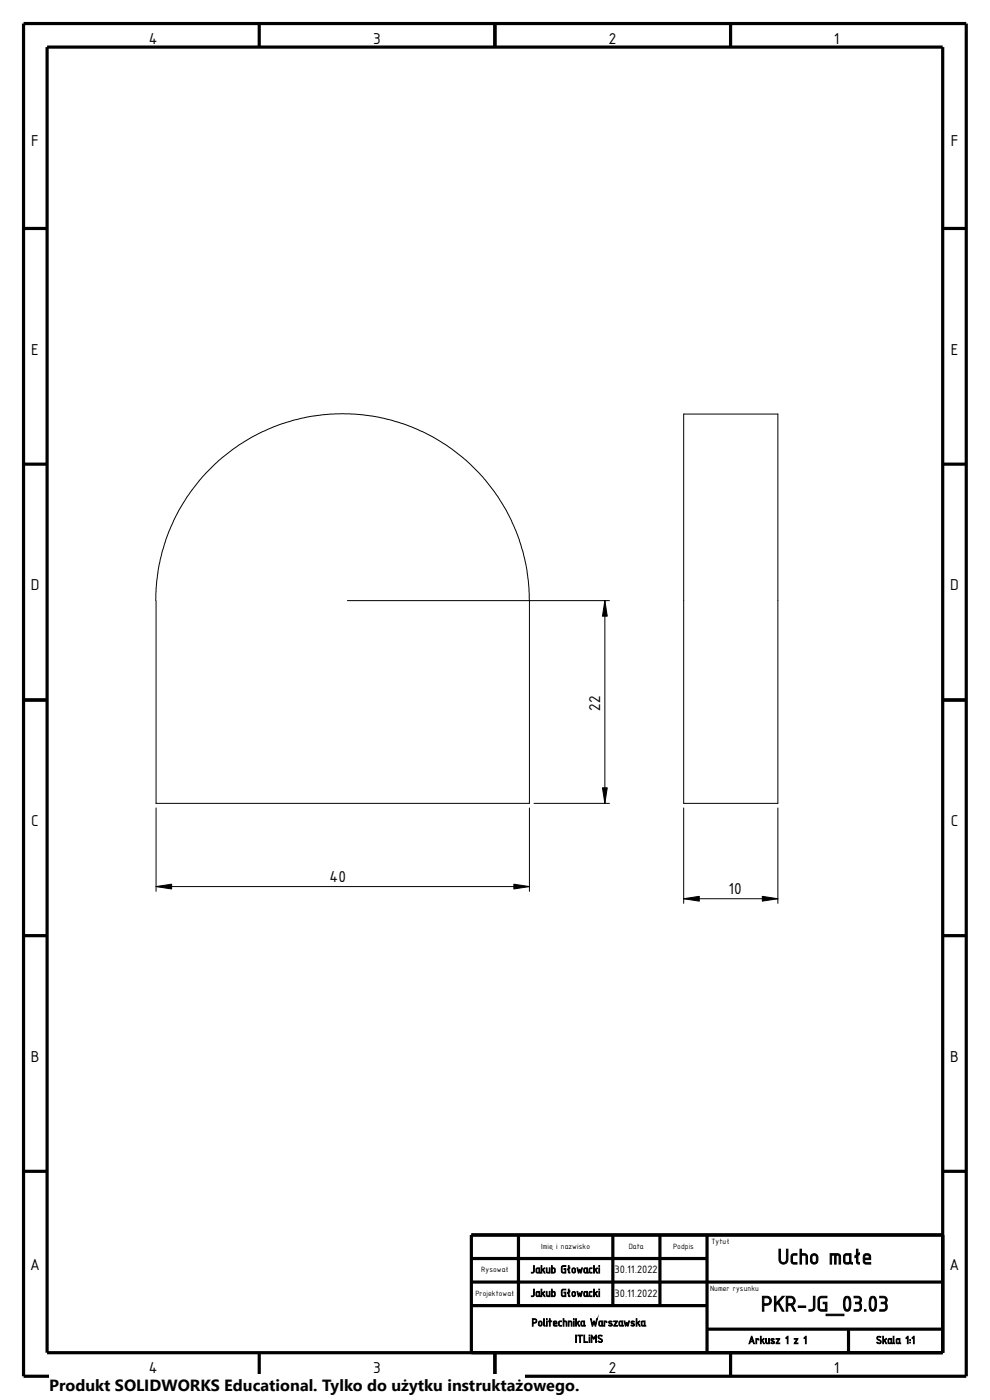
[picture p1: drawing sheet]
<svg xmlns="http://www.w3.org/2000/svg" width="210mm" height="297mm" viewBox="0 0 210 297" stroke-linecap="round" stroke-linejoin="round" font-family="sans-serif">
<g fill="none" stroke="#000" stroke-width=".68" stroke-linecap="butt">
<path d="M5 5h200v287h-200zM10 10h190v277h-190zM55 5v5M105 5v5M155 5v5M5 48.5h5M200 48.5h5M5 98.5h5M200 98.5h5M5 148.5h5M200 148.5h5M5 198.5h5"/>
<path d="M200 198.5h5M5 248.5h5M200 248.5h5M100 267h50M100 272h100M100 277h50M110 262v15M130 262v15M140 262v15M150 262v25M200 262h-100v25M55 287v5"/>
<path d="M105 287v10M150 282h50M155 287v5M180 282v5"/>
</g>
<path d="M145 87.8h20v82.6h-20zM33 127.4a39.6 39.6 0 0 1 39.7-39.6 39.6 39.6 0 0 1 39.6 39.6v43h-79.2v-43M73.7 127.4h55.6M128.3 127.4v43M33.1 171.4v17.7M112.3 171.4v17.7M113.3 170.4h16M145 171.4v20.2M165 171.4v20.2M33.1 188.1h79.2M145 190.7h20" fill="none" stroke="#000" stroke-width=".21"/>
<path d="M128.3 127.4l.5 3.3h-1zM127.8 167.1h1l-.5 3.3zM33.1 188.1l3.3-.5v1zM109 187.6l3.3 .5-3.3 .5zM145 190.7l3.3-.5v1zM161.7 190.2l3.3 .5-3.3 .5z" fill="#000" stroke="#000" stroke-width=".21"/>
<path d="M10.4 291.5h100.9v5.5h-100.9z" fill="#fff"/>
<g font-size="4.9">
<text x="164.9" y="268.2">Ucho małe</text>
<text x="161.4" y="278.2">PKR-JG_03.03</text>
</g>
<g font-size="3.6">
<text x="31.5" y="9.2">4</text>
<text x="79.2" y="9.2">3</text>
<text x="129.2" y="9.2">2</text>
<text x="176.9" y="9.2">1</text>
<text x="6.6" y="30.9">F</text>
<text x="201.7" y="30.9">F</text>
<text x="6.6" y="75.2">E</text>
<text x="201.7" y="75.2">E</text>
<text x="6.6" y="125.2">D</text>
<text x="201.6" y="125.2">D</text>
<text x="127.3" y="150.8" transform="rotate(-90 127.3 150.8)">22</text>
<text x="6.6" y="175.2">C</text>
<text x="201.7" y="175.2">C</text>
<text x="69.9" y="187.2">40</text>
<text x="154.6" y="189.7">10</text>
<text x="6.6" y="225.2">B</text>
<text x="201.6" y="225.2">B</text>
<text x="6.4" y="269.5">A</text>
<text x="201.4" y="269.5">A</text>
<text x="31.5" y="291.2">4</text>
<text x="79.2" y="291.2">3</text>
<text x="129.2" y="291.2">2</text>
<text x="176.9" y="291.2">1</text>
</g>
<text font-size="3.4" x="10.4" y="295.2">Produkt SOLIDWORKS Educational. Tylko do użytku instruktażowego.</text>
<g font-size="2.5">
<text x="112.6" y="270.1">Jakub Głowacki</text>
<text x="112.6" y="275.1">Jakub Głowacki</text>
<text x="130.4" y="270.1">30.11.2022</text>
<text x="130.4" y="275.1">30.11.2022</text>
<text x="112.8" y="281.3">Politechnika Warszawska</text>
<text x="122" y="284.8">ITLiMS</text>
<text x="158.7" y="285.1">Arkusz 1 z 1</text>
<text x="185.8" y="285.1">Skala 1:1</text>
</g>
<g font-size="1.7">
<text x="150.9" y="264">Tytuł</text>
<text x="102.1" y="269.9">Rysował</text>
<text x="114.8" y="264.9">Imię i nazwisko</text>
<text x="133.4" y="264.9">Data</text>
<text x="142.8" y="264.9">Podpis</text>
<text x="100.8" y="274.9">Projektował</text>
<text x="150.6" y="273.9">Numer rysunku</text>
</g>
</svg>
